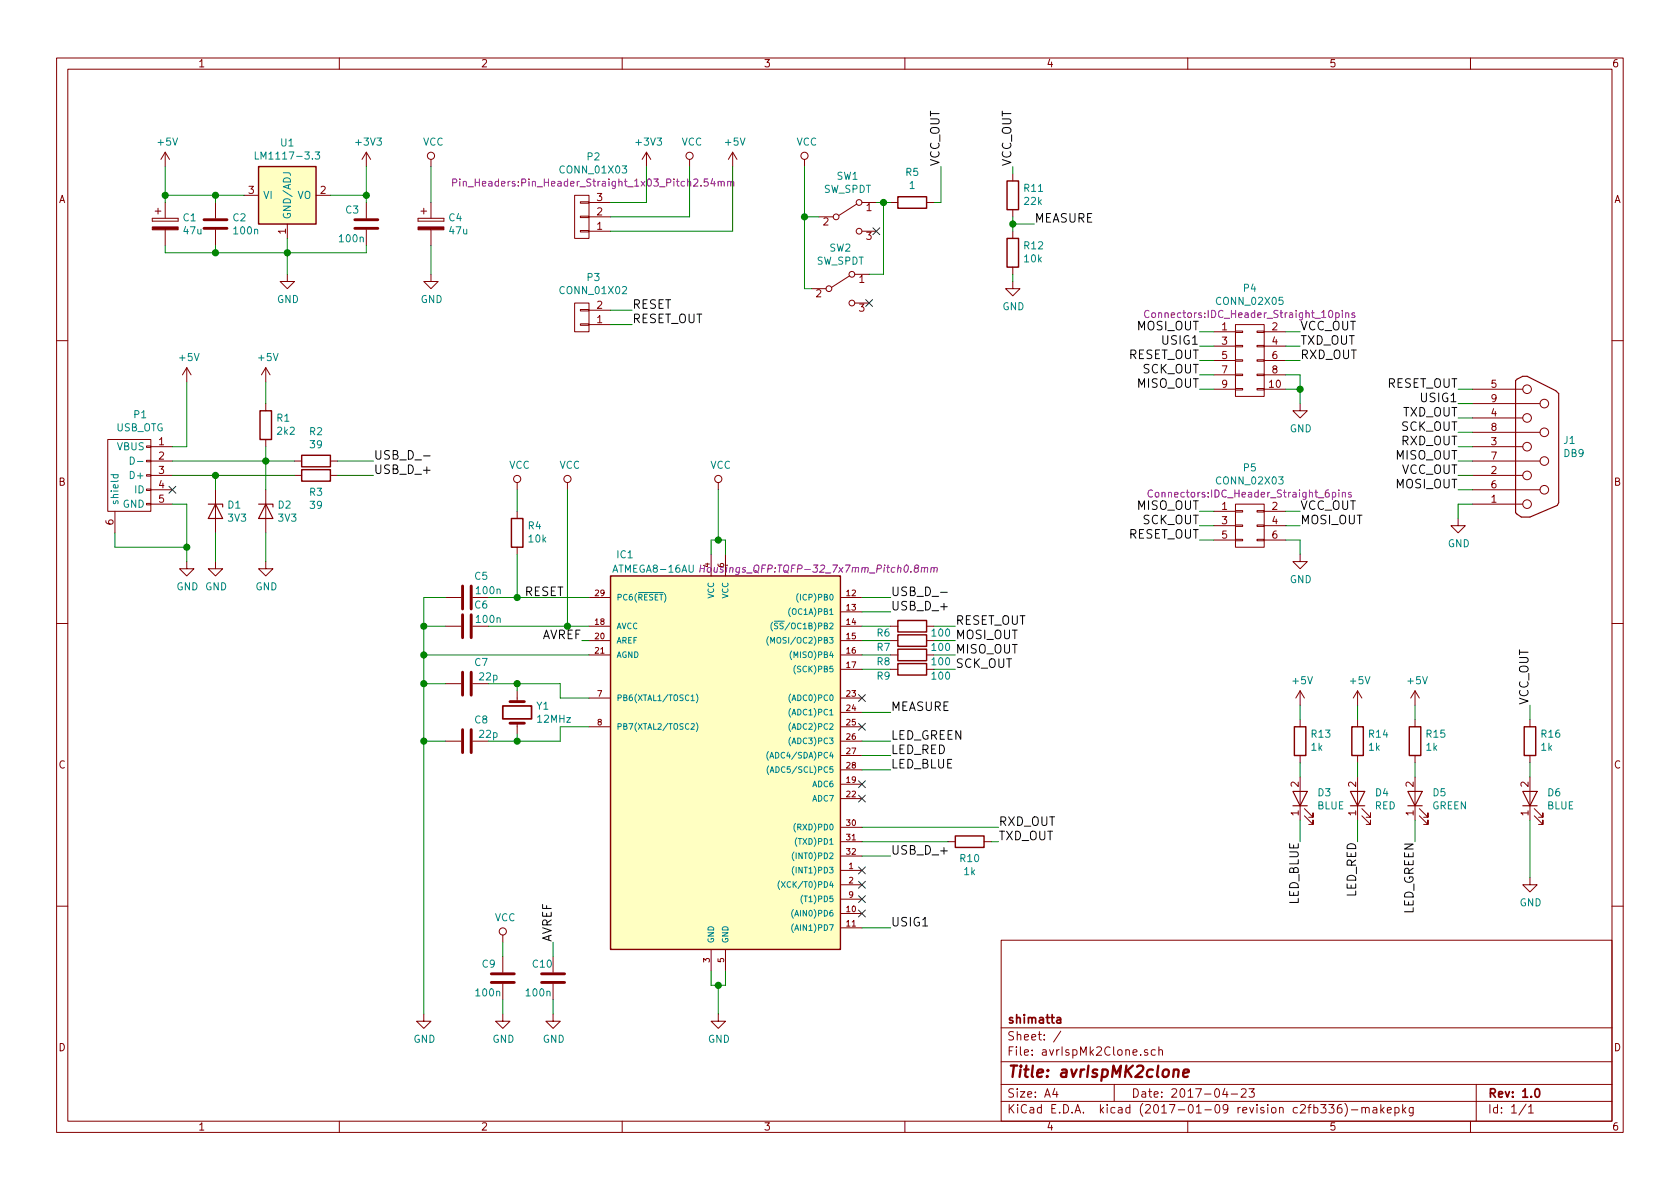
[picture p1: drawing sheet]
EESchema Schematic File Version 2
LIBS:power
LIBS:device
LIBS:transistors
LIBS:conn
LIBS:linear
LIBS:regul
LIBS:74xx
LIBS:cmos4000
LIBS:adc-dac
LIBS:memory
LIBS:xilinx
LIBS:microcontrollers
LIBS:dsp
LIBS:microchip
LIBS:analog_switches
LIBS:motorola
LIBS:texas
LIBS:intel
LIBS:audio
LIBS:interface
LIBS:digital-audio
LIBS:philips
LIBS:display
LIBS:cypress
LIBS:siliconi
LIBS:opto
LIBS:atmel
LIBS:contrib
LIBS:valves
LIBS:switches
LIBS:proz_adc
LIBS:proz_connectors
LIBS:proz_dac
LIBS:proz_devBoards
LIBS:proz_diodes
LIBS:proz_disp
LIBS:proz_driverChips
LIBS:proz_fpgaCpld
LIBS:proz_interface
LIBS:proz_leds
LIBS:proz_logic
LIBS:proz_mem
LIBS:proz_opAmp
LIBS:proz_osc
LIBS:proz_pic
LIBS:proz_potentiometer
LIBS:proz_powerAmp
LIBS:proz_pwrRef
LIBS:proz_ram
LIBS:proz_regulators
LIBS:proz_stm
LIBS:proz_switches
LIBS:proz_trans
LIBS:proz_util
LIBS:avrIspMk2Clone-cache
EELAYER 26 0
EELAYER END
$Descr A4 11693 8268
encoding utf-8
Sheet 1 1
Title "avrIspMK2clone"
Date "2017-04-23"
Rev "1.0"
Comp "shimatta"
Comment1 ""
Comment2 ""
Comment3 ""
Comment4 ""
$EndDescr
$Comp
L ATMEGA8-16AU IC1
U 1 1
P 5000 5150
F 0 "IC1" H 4350 6450 50  0000 C CNN
F 1 "ATMEGA8-16AU" H 4550 6350 50  0000 C CNN
F 2 "Housings_QFP:TQFP-32_7x7mm_Pitch0.8mm" H 5700 6350 50  0000 C CIN
F 3 "" H 5000 5150 50  0000 C CNN
	1    5000 5150
	1    0    0    -1  
$EndComp
$Comp
L LM1117-3.3 U1
U 1 1
P 2000 1350
F 0 "U1" H 2000 1717 50  0000 C CNN
F 1 "LM1117-3.3" H 2000 1626 50  0000 C CNN
F 2 "TO_SOT_Packages_SMD:SOT-223" H 2000 1350 50  0001 C CNN
F 3 "" H 2000 1350 50  0000 C CNN
	1    2000 1350
	1    0    0    -1  
$EndComp
$Comp
L USB_OTG P1
U 1 1
P 900 3300
F 0 "P1" V 475 3224 50  0000 C CNN
F 1 "USB_OTG" V 566 3224 50  0000 C CNN
F 2 "Connectors:USB_Mini-B" V 850 3200 50  0001 C CNN
F 3 "" V 850 3200 50  0000 C CNN
	1    900  3300
	0    -1   1    0   
$EndComp
$Comp
L D_Zener D1
U 1 1
P 1500 3550
F 0 "D1" V 1454 3629 50  0000 L CNN
F 1 "3V3" V 1545 3629 50  0000 L CNN
F 2 "Diodes_SMD:D_MiniMELF_Handsoldering" H 1500 3550 50  0001 C CNN
F 3 "" H 1500 3550 50  0000 C CNN
	1    1500 3550
	0    1    1    0   
$EndComp
$Comp
L D_Zener D2
U 1 1
P 1850 3550
F 0 "D2" V 1804 3629 50  0000 L CNN
F 1 "3V3" V 1895 3629 50  0000 L CNN
F 2 "Diodes_SMD:D_MiniMELF_Handsoldering" H 1850 3550 50  0001 C CNN
F 3 "" H 1850 3550 50  0000 C CNN
	1    1850 3550
	0    1    1    0   
$EndComp
$Comp
L R R3
U 1 1
P 2200 3300
F 0 "R3" V 2315 3300 50  0000 C CNN
F 1 "39" V 2406 3300 50  0000 C CNN
F 2 "Resistors_SMD:R_0603_HandSoldering" V 2130 3300 50  0001 C CNN
F 3 "" H 2200 3300 50  0000 C CNN
	1    2200 3300
	0    1    1    0   
$EndComp
$Comp
L R R2
U 1 1
P 2200 3200
F 0 "R2" V 1993 3200 50  0000 C CNN
F 1 "39" V 2084 3200 50  0000 C CNN
F 2 "Resistors_SMD:R_0603_HandSoldering" V 2130 3200 50  0001 C CNN
F 3 "" H 2200 3200 50  0000 C CNN
	1    2200 3200
	0    1    1    0   
$EndComp
$Comp
L R R1
U 1 1
P 1850 2950
F 0 "R1" H 1780 2904 50  0000 R CNN
F 1 "2k2" H 1780 2995 50  0000 R CNN
F 2 "Resistors_SMD:R_0603_HandSoldering" V 1780 2950 50  0001 C CNN
F 3 "" H 1850 2950 50  0000 C CNN
	1    1850 2950
	-1   0    0    1   
$EndComp
$Comp
L +5V #PWR01
U 1 1
P 1300 2650
F 0 "#PWR01" H 1300 2500 50  0001 C CNN
F 1 "+5V" H 1315 2823 50  0000 C CNN
F 2 "" H 1300 2650 50  0000 C CNN
F 3 "" H 1300 2650 50  0000 C CNN
	1    1300 2650
	1    0    0    -1  
$EndComp
$Comp
L +5V #PWR02
U 1 1
P 1850 2650
F 0 "#PWR02" H 1850 2500 50  0001 C CNN
F 1 "+5V" H 1865 2823 50  0000 C CNN
F 2 "" H 1850 2650 50  0000 C CNN
F 3 "" H 1850 2650 50  0000 C CNN
	1    1850 2650
	1    0    0    -1  
$EndComp
$Comp
L GND #PWR03
U 1 1
P 1300 3900
F 0 "#PWR03" H 1300 3650 50  0001 C CNN
F 1 "GND" H 1305 3727 50  0000 C CNN
F 2 "" H 1300 3900 50  0000 C CNN
F 3 "" H 1300 3900 50  0000 C CNN
	1    1300 3900
	1    0    0    -1  
$EndComp
$Comp
L GND #PWR04
U 1 1
P 1500 3900
F 0 "#PWR04" H 1500 3650 50  0001 C CNN
F 1 "GND" H 1505 3727 50  0000 C CNN
F 2 "" H 1500 3900 50  0000 C CNN
F 3 "" H 1500 3900 50  0000 C CNN
	1    1500 3900
	1    0    0    -1  
$EndComp
$Comp
L GND #PWR05
U 1 1
P 1850 3900
F 0 "#PWR05" H 1850 3650 50  0001 C CNN
F 1 "GND" H 1855 3727 50  0000 C CNN
F 2 "" H 1850 3900 50  0000 C CNN
F 3 "" H 1850 3900 50  0000 C CNN
	1    1850 3900
	1    0    0    -1  
$EndComp
$Comp
L +5V #PWR06
U 1 1
P 1150 1150
F 0 "#PWR06" H 1150 1000 50  0001 C CNN
F 1 "+5V" H 1165 1323 50  0000 C CNN
F 2 "" H 1150 1150 50  0000 C CNN
F 3 "" H 1150 1150 50  0000 C CNN
	1    1150 1150
	1    0    0    -1  
$EndComp
$Comp
L GND #PWR07
U 1 1
P 2000 1900
F 0 "#PWR07" H 2000 1650 50  0001 C CNN
F 1 "GND" H 2005 1727 50  0000 C CNN
F 2 "" H 2000 1900 50  0000 C CNN
F 3 "" H 2000 1900 50  0000 C CNN
	1    2000 1900
	1    0    0    -1  
$EndComp
$Comp
L +3V3 #PWR08
U 1 1
P 2550 1150
F 0 "#PWR08" H 2550 1000 50  0001 C CNN
F 1 "+3V3" H 2565 1323 50  0000 C CNN
F 2 "" H 2550 1150 50  0000 C CNN
F 3 "" H 2550 1150 50  0000 C CNN
	1    2550 1150
	1    0    0    -1  
$EndComp
$Comp
L C C2
U 1 1
P 1500 1550
F 0 "C2" H 1615 1596 50  0000 L CNN
F 1 "100n" H 1615 1505 50  0000 L CNN
F 2 "Capacitors_SMD:C_0603_HandSoldering" H 1538 1400 50  0001 C CNN
F 3 "" H 1500 1550 50  0000 C CNN
	1    1500 1550
	1    0    0    -1  
$EndComp
$Comp
L C C3
U 1 1
P 2550 1550
F 0 "C3" H 2400 1650 50  0000 L CNN
F 1 "100n" H 2350 1450 50  0000 L CNN
F 2 "Capacitors_SMD:C_0603_HandSoldering" H 2588 1400 50  0001 C CNN
F 3 "" H 2550 1550 50  0000 C CNN
	1    2550 1550
	1    0    0    -1  
$EndComp
$Comp
L CP C1
U 1 1
P 1150 1550
F 0 "C1" H 1268 1596 50  0000 L CNN
F 1 "47u" H 1268 1505 50  0000 L CNN
F 2 "Capacitors_THT:CP_Radial_D5.0mm_P2.00mm" H 1188 1400 50  0001 C CNN
F 3 "" H 1150 1550 50  0000 C CNN
	1    1150 1550
	1    0    0    -1  
$EndComp
$Comp
L CP C4
U 1 1
P 3000 1550
F 0 "C4" H 3118 1596 50  0000 L CNN
F 1 "47u" H 3118 1505 50  0000 L CNN
F 2 "Capacitors_THT:CP_Radial_D5.0mm_P2.00mm" H 3038 1400 50  0001 C CNN
F 3 "" H 3000 1550 50  0000 C CNN
	1    3000 1550
	1    0    0    -1  
$EndComp
$Comp
L Crystal Y1
U 1 1
P 3600 4950
F 0 "Y1" V 3554 5081 50  0000 L CNN
F 1 "12MHz" V 3645 5081 50  0000 L CNN
F 2 "Crystals:Crystal_HC49-U_Vertical" H 3600 4950 50  0001 C CNN
F 3 "" H 3600 4950 50  0000 C CNN
	1    3600 4950
	0    1    1    0   
$EndComp
$Comp
L C C7
U 1 1
P 3250 4750
F 0 "C7" V 3100 4850 50  0000 C CNN
F 1 "22p" V 3200 4900 50  0000 C CNN
F 2 "Capacitors_SMD:C_0603_HandSoldering" H 3288 4600 50  0001 C CNN
F 3 "" H 3250 4750 50  0000 C CNN
	1    3250 4750
	0    1    1    0   
$EndComp
$Comp
L C C8
U 1 1
P 3250 5150
F 0 "C8" V 3100 5250 50  0000 C CNN
F 1 "22p" V 3200 5300 50  0000 C CNN
F 2 "Capacitors_SMD:C_0603_HandSoldering" H 3288 5000 50  0001 C CNN
F 3 "" H 3250 5150 50  0000 C CNN
	1    3250 5150
	0    1    1    0   
$EndComp
$Comp
L GND #PWR09
U 1 1
P 2950 7050
F 0 "#PWR09" H 2950 6800 50  0001 C CNN
F 1 "GND" H 2955 6877 50  0000 C CNN
F 2 "" H 2950 7050 50  0000 C CNN
F 3 "" H 2950 7050 50  0000 C CNN
	1    2950 7050
	1    0    0    -1  
$EndComp
$Comp
L C C5
U 1 1
P 3250 4150
F 0 "C5" V 3100 4250 50  0000 C CNN
F 1 "100n" V 3200 4300 50  0000 C CNN
F 2 "Capacitors_SMD:C_0603_HandSoldering" H 3288 4000 50  0001 C CNN
F 3 "" H 3250 4150 50  0000 C CNN
	1    3250 4150
	0    1    1    0   
$EndComp
$Comp
L R R4
U 1 1
P 3600 3700
F 0 "R4" H 3530 3654 50  0000 R CNN
F 1 "10k" H 3530 3745 50  0000 R CNN
F 2 "Resistors_SMD:R_0603_HandSoldering" V 3530 3700 50  0001 C CNN
F 3 "" H 3600 3700 50  0000 C CNN
	1    3600 3700
	-1   0    0    1   
$EndComp
$Comp
L VCC #PWR010
U 1 1
P 3600 3400
F 0 "#PWR010" H 3600 3250 50  0001 C CNN
F 1 "VCC" H 3617 3573 50  0000 C CNN
F 2 "" H 3600 3400 50  0000 C CNN
F 3 "" H 3600 3400 50  0000 C CNN
	1    3600 3400
	1    0    0    -1  
$EndComp
NoConn ~ 6000 5550
NoConn ~ 6000 5450
NoConn ~ 6000 6250
NoConn ~ 6000 6350
NoConn ~ 6000 6050
NoConn ~ 6000 6150
NoConn ~ 6000 5050
$Comp
L VCC #PWR011
U 1 1
P 3950 3400
F 0 "#PWR011" H 3950 3250 50  0001 C CNN
F 1 "VCC" H 3967 3573 50  0000 C CNN
F 2 "" H 3950 3400 50  0000 C CNN
F 3 "" H 3950 3400 50  0000 C CNN
	1    3950 3400
	1    0    0    -1  
$EndComp
$Comp
L C C6
U 1 1
P 3250 4350
F 0 "C6" V 3100 4450 50  0000 C CNN
F 1 "100n" V 3200 4500 50  0000 C CNN
F 2 "Capacitors_SMD:C_0603_HandSoldering" H 3288 4200 50  0001 C CNN
F 3 "" H 3250 4350 50  0000 C CNN
	1    3250 4350
	0    1    1    0   
$EndComp
Wire Wire Line
	1200 3200 2050 3200
Wire Wire Line
	1850 3100 1850 3400
Connection ~ 1850 3200
Wire Wire Line
	1200 3300 2050 3300
Wire Wire Line
	1500 3400 1500 3300
Connection ~ 1500 3300
Wire Wire Line
	1850 2650 1850 2800
Wire Wire Line
	1300 2650 1300 3100
Wire Wire Line
	1300 3100 1200 3100
Wire Wire Line
	1300 3500 1300 3900
Wire Wire Line
	1300 3500 1200 3500
Wire Wire Line
	1850 3900 1850 3700
Wire Wire Line
	1500 3900 1500 3700
Wire Wire Line
	800  3700 800  3800
Wire Wire Line
	800  3800 1300 3800
Connection ~ 1300 3800
Wire Wire Line
	2000 1650 2000 1900
Wire Wire Line
	1150 1350 1700 1350
Wire Wire Line
	1500 1350 1500 1400
Wire Wire Line
	2550 1150 2550 1400
Wire Wire Line
	2300 1350 2550 1350
Connection ~ 2550 1350
Connection ~ 1500 1350
Wire Wire Line
	1500 1700 1500 1750
Wire Wire Line
	1150 1750 2550 1750
Connection ~ 2000 1750
Wire Wire Line
	2550 1750 2550 1700
Wire Wire Line
	1150 1750 1150 1700
Connection ~ 1500 1750
Wire Wire Line
	1150 1150 1150 1400
Connection ~ 1150 1350
Wire Wire Line
	4100 4850 3900 4850
Wire Wire Line
	3900 4850 3900 4750
Wire Wire Line
	3900 4750 3400 4750
Wire Wire Line
	3600 4750 3600 4800
Wire Wire Line
	4100 5050 3900 5050
Wire Wire Line
	3900 5050 3900 5150
Wire Wire Line
	3900 5150 3400 5150
Wire Wire Line
	3600 5150 3600 5100
Connection ~ 3600 5150
Connection ~ 3600 4750
Wire Wire Line
	2950 4150 2950 7050
Wire Wire Line
	2950 4750 3100 4750
Wire Wire Line
	3100 5150 2950 5150
Connection ~ 2950 5150
Wire Wire Line
	3100 4150 2950 4150
Connection ~ 2950 4750
Wire Wire Line
	3400 4150 4100 4150
Wire Wire Line
	3600 3850 3600 4150
Connection ~ 3600 4150
Wire Wire Line
	3600 3400 3600 3550
Wire Wire Line
	4100 4550 2950 4550
Connection ~ 2950 4550
Wire Wire Line
	3950 3400 3950 4350
Wire Wire Line
	3400 4350 4100 4350
Connection ~ 3950 4350
Wire Wire Line
	3100 4350 2950 4350
Connection ~ 2950 4350
$Comp
L VCC #PWR012
U 1 1
P 5000 3400
F 0 "#PWR012" H 5000 3250 50  0001 C CNN
F 1 "VCC" H 5017 3573 50  0000 C CNN
F 2 "" H 5000 3400 50  0000 C CNN
F 3 "" H 5000 3400 50  0000 C CNN
	1    5000 3400
	1    0    0    -1  
$EndComp
Wire Wire Line
	5000 3400 5000 3750
Wire Wire Line
	4950 3750 5050 3750
Wire Wire Line
	5050 3750 5050 3850
Wire Wire Line
	4950 3750 4950 3850
Connection ~ 5000 3750
$Comp
L GND #PWR013
U 1 1
P 5000 7050
F 0 "#PWR013" H 5000 6800 50  0001 C CNN
F 1 "GND" H 5005 6877 50  0000 C CNN
F 2 "" H 5000 7050 50  0000 C CNN
F 3 "" H 5000 7050 50  0000 C CNN
	1    5000 7050
	1    0    0    -1  
$EndComp
Wire Wire Line
	5000 7050 5000 6850
Wire Wire Line
	4950 6850 5050 6850
Wire Wire Line
	5050 6850 5050 6750
Wire Wire Line
	4950 6850 4950 6750
Connection ~ 5000 6850
Wire Wire Line
	2350 3200 2600 3200
Text Label 2600 3200 0    60   ~ 0
USB_D_-
Text Label 2600 3300 0    60   ~ 0
USB_D_+
Wire Wire Line
	2600 3300 2350 3300
Text Label 6200 4150 0    60   ~ 0
USB_D_-
Text Label 6200 4250 0    60   ~ 0
USB_D_+
Text Label 6200 5950 0    60   ~ 0
USB_D_+
Wire Wire Line
	6200 5950 6000 5950
Wire Wire Line
	6200 4150 6000 4150
Wire Wire Line
	6200 4250 6000 4250
Text Label 6650 4350 0    60   ~ 0
RESET_OUT
Text Label 6650 4450 0    60   ~ 0
MOSI_OUT
Text Label 6650 4550 0    60   ~ 0
MISO_OUT
Text Label 6650 4650 0    60   ~ 0
SCK_OUT
Wire Wire Line
	6200 4350 6000 4350
Wire Wire Line
	6200 4450 6000 4450
Wire Wire Line
	6200 4550 6000 4550
Wire Wire Line
	6200 4650 6000 4650
Text Label 10150 2700 2    60   ~ 0
RESET_OUT
Text Label 10150 3200 2    60   ~ 0
MISO_OUT
Text Label 10150 3000 2    60   ~ 0
SCK_OUT
NoConn ~ 6000 4850
$Comp
L GND #PWR014
U 1 1
P 10150 3600
F 0 "#PWR014" H 10150 3350 50  0001 C CNN
F 1 "GND" H 10155 3427 50  0000 C CNN
F 2 "" H 10150 3600 50  0000 C CNN
F 3 "" H 10150 3600 50  0000 C CNN
	1    10150 3600
	1    0    0    -1  
$EndComp
$Comp
L R R11
U 1 1
P 7050 1350
F 0 "R11" H 6980 1304 50  0000 R CNN
F 1 "22k" H 6980 1395 50  0000 R CNN
F 2 "Resistors_SMD:R_0603_HandSoldering" V 6980 1350 50  0001 C CNN
F 3 "" H 7050 1350 50  0000 C CNN
	1    7050 1350
	-1   0    0    1   
$EndComp
$Comp
L R R12
U 1 1
P 7050 1750
F 0 "R12" H 6980 1704 50  0000 R CNN
F 1 "10k" H 6980 1795 50  0000 R CNN
F 2 "Resistors_SMD:R_0603_HandSoldering" V 6980 1750 50  0001 C CNN
F 3 "" H 7050 1750 50  0000 C CNN
	1    7050 1750
	-1   0    0    1   
$EndComp
$Comp
L CONN_01X03 P2
U 1 1
P 4050 1500
F 0 "P2" H 3969 1085 50  0000 C CNN
F 1 "CONN_01X03" H 3969 1176 50  0000 C CNN
F 2 "Pin_Headers:Pin_Header_Straight_1x03_Pitch2.54mm" H 3969 1267 50  0000 C CNN
F 3 "" H 4050 1500 50  0000 C CNN
	1    4050 1500
	-1   0    0    1   
$EndComp
$Comp
L VCC #PWR015
U 1 1
P 4800 1150
F 0 "#PWR015" H 4800 1000 50  0001 C CNN
F 1 "VCC" H 4817 1323 50  0000 C CNN
F 2 "" H 4800 1150 50  0000 C CNN
F 3 "" H 4800 1150 50  0000 C CNN
	1    4800 1150
	1    0    0    -1  
$EndComp
Wire Wire Line
	4800 1150 4800 1500
Wire Wire Line
	4800 1500 4250 1500
$Comp
L +3V3 #PWR016
U 1 1
P 4500 1150
F 0 "#PWR016" H 4500 1000 50  0001 C CNN
F 1 "+3V3" H 4515 1323 50  0000 C CNN
F 2 "" H 4500 1150 50  0000 C CNN
F 3 "" H 4500 1150 50  0000 C CNN
	1    4500 1150
	1    0    0    -1  
$EndComp
Wire Wire Line
	4500 1150 4500 1400
Wire Wire Line
	4500 1400 4250 1400
$Comp
L +5V #PWR017
U 1 1
P 5100 1150
F 0 "#PWR017" H 5100 1000 50  0001 C CNN
F 1 "+5V" H 5115 1323 50  0000 C CNN
F 2 "" H 5100 1150 50  0000 C CNN
F 3 "" H 5100 1150 50  0000 C CNN
	1    5100 1150
	1    0    0    -1  
$EndComp
Wire Wire Line
	5100 1150 5100 1600
Wire Wire Line
	5100 1600 4250 1600
$Comp
L GND #PWR018
U 1 1
P 7050 1950
F 0 "#PWR018" H 7050 1700 50  0001 C CNN
F 1 "GND" H 7055 1777 50  0000 C CNN
F 2 "" H 7050 1950 50  0000 C CNN
F 3 "" H 7050 1950 50  0000 C CNN
	1    7050 1950
	1    0    0    -1  
$EndComp
Wire Wire Line
	7050 1950 7050 1900
Wire Wire Line
	7050 1500 7050 1600
Wire Wire Line
	7050 1200 7050 1150
Text Label 7200 1550 0    60   ~ 0
MEASURE
Wire Wire Line
	7200 1550 7050 1550
Connection ~ 7050 1550
Wire Wire Line
	6200 4950 6000 4950
Text Label 6200 4950 0    60   ~ 0
MEASURE
Text Label 7050 1150 1    60   ~ 0
VCC_OUT
$Comp
L VCC #PWR019
U 1 1
P 5600 1150
F 0 "#PWR019" H 5600 1000 50  0001 C CNN
F 1 "VCC" H 5617 1323 50  0000 C CNN
F 2 "" H 5600 1150 50  0000 C CNN
F 3 "" H 5600 1150 50  0000 C CNN
	1    5600 1150
	1    0    0    -1  
$EndComp
Text Label 6550 1150 1    60   ~ 0
VCC_OUT
$Comp
L SW_SPDT SW1
U 1 1
P 5900 1500
F 0 "SW1" H 5900 1785 50  0000 C CNN
F 1 "SW_SPDT" H 5900 1694 50  0000 C CNN
F 2 "proz_switch:SW_Micro_Slide_3.8" H 5900 1500 50  0001 C CNN
F 3 "" H 5900 1500 50  0000 C CNN
	1    5900 1500
	1    0    0    -1  
$EndComp
Wire Wire Line
	5700 1500 5600 1500
Wire Wire Line
	5600 1150 5600 2000
Wire Wire Line
	6500 1400 6550 1400
Wire Wire Line
	6550 1400 6550 1150
Text Label 10150 3300 2    60   ~ 0
VCC_OUT
Text Label 3650 4150 0    60   ~ 0
RESET
Text Label 4400 2150 0    60   ~ 0
RESET
$Comp
L CONN_01X02 P3
U 1 1
P 4050 2200
F 0 "P3" H 3969 1925 50  0000 C CNN
F 1 "CONN_01X02" H 3969 2016 50  0000 C CNN
F 2 "Pin_Headers:Pin_Header_Straight_1x02_Pitch2.54mm" H 4050 2200 50  0001 C CNN
F 3 "" H 4050 2200 50  0000 C CNN
	1    4050 2200
	-1   0    0    1   
$EndComp
Text Label 4400 2250 0    60   ~ 0
RESET_OUT
Wire Wire Line
	4400 2250 4250 2250
Wire Wire Line
	4250 2150 4400 2150
$Comp
L R R10
U 1 1
P 6750 5850
F 0 "R10" V 6865 5850 50  0000 C CNN
F 1 "1k" V 6956 5850 50  0000 C CNN
F 2 "Resistors_SMD:R_0603_HandSoldering" V 6680 5850 50  0001 C CNN
F 3 "" H 6750 5850 50  0000 C CNN
	1    6750 5850
	0    1    1    0   
$EndComp
Wire Wire Line
	6000 5850 6600 5850
Text Label 6950 5850 0    60   ~ 0
TXD_OUT
Wire Wire Line
	6900 5850 6950 5850
Text Label 6950 5750 0    60   ~ 0
RXD_OUT
Wire Wire Line
	6950 5750 6000 5750
Text Label 10150 2900 2    60   ~ 0
TXD_OUT
Text Label 10150 3100 2    60   ~ 0
RXD_OUT
$Comp
L LED D3
U 1 1
P 9050 5550
F 0 "D3" V 9088 5433 50  0000 R CNN
F 1 "BLUE" V 8997 5433 50  0000 R CNN
F 2 "LEDs:LED_0805" H 9050 5550 50  0001 C CNN
F 3 "" H 9050 5550 50  0000 C CNN
	1    9050 5550
	0    -1   -1   0   
$EndComp
$Comp
L LED D4
U 1 1
P 9450 5550
F 0 "D4" V 9488 5432 50  0000 R CNN
F 1 "RED" V 9397 5432 50  0000 R CNN
F 2 "LEDs:LED_0805" H 9450 5550 50  0001 C CNN
F 3 "" H 9450 5550 50  0000 C CNN
	1    9450 5550
	0    -1   -1   0   
$EndComp
$Comp
L LED D5
U 1 1
P 9850 5550
F 0 "D5" V 9888 5432 50  0000 R CNN
F 1 "GREEN" V 9797 5432 50  0000 R CNN
F 2 "LEDs:LED_0805" H 9850 5550 50  0001 C CNN
F 3 "" H 9850 5550 50  0000 C CNN
	1    9850 5550
	0    -1   -1   0   
$EndComp
$Comp
L R R13
U 1 1
P 9050 5150
F 0 "R13" H 8980 5104 50  0000 R CNN
F 1 "1k" H 8980 5195 50  0000 R CNN
F 2 "Resistors_SMD:R_0603_HandSoldering" V 8980 5150 50  0001 C CNN
F 3 "" H 9050 5150 50  0000 C CNN
	1    9050 5150
	-1   0    0    1   
$EndComp
$Comp
L R R14
U 1 1
P 9450 5150
F 0 "R14" H 9380 5104 50  0000 R CNN
F 1 "1k" H 9380 5195 50  0000 R CNN
F 2 "Resistors_SMD:R_0603_HandSoldering" V 9380 5150 50  0001 C CNN
F 3 "" H 9450 5150 50  0000 C CNN
	1    9450 5150
	-1   0    0    1   
$EndComp
$Comp
L R R15
U 1 1
P 9850 5150
F 0 "R15" H 9780 5104 50  0000 R CNN
F 1 "1k" H 9780 5195 50  0000 R CNN
F 2 "Resistors_SMD:R_0603_HandSoldering" V 9780 5150 50  0001 C CNN
F 3 "" H 9850 5150 50  0000 C CNN
	1    9850 5150
	-1   0    0    1   
$EndComp
Wire Wire Line
	9850 4900 9850 5000
Wire Wire Line
	9450 4900 9450 5000
Wire Wire Line
	9050 4900 9050 5000
Wire Wire Line
	9050 5300 9050 5400
Wire Wire Line
	9450 5300 9450 5400
Wire Wire Line
	9850 5300 9850 5400
$Comp
L LED D6
U 1 1
P 10650 5550
F 0 "D6" V 10688 5433 50  0000 R CNN
F 1 "BLUE" V 10597 5433 50  0000 R CNN
F 2 "LEDs:LED_0805" H 10650 5550 50  0001 C CNN
F 3 "" H 10650 5550 50  0000 C CNN
	1    10650 5550
	0    -1   -1   0   
$EndComp
$Comp
L R R16
U 1 1
P 10650 5150
F 0 "R16" H 10580 5104 50  0000 R CNN
F 1 "1k" H 10580 5195 50  0000 R CNN
F 2 "Resistors_SMD:R_0603_HandSoldering" V 10580 5150 50  0001 C CNN
F 3 "" H 10650 5150 50  0000 C CNN
	1    10650 5150
	-1   0    0    1   
$EndComp
Wire Wire Line
	10650 4900 10650 5000
Wire Wire Line
	10650 5300 10650 5400
Text Label 10650 4900 1    60   ~ 0
VCC_OUT
$Comp
L GND #PWR020
U 1 1
P 10650 6100
F 0 "#PWR020" H 10650 5850 50  0001 C CNN
F 1 "GND" H 10655 5927 50  0000 C CNN
F 2 "" H 10650 6100 50  0000 C CNN
F 3 "" H 10650 6100 50  0000 C CNN
	1    10650 6100
	1    0    0    -1  
$EndComp
Wire Wire Line
	10650 6100 10650 5700
Text Label 9050 5850 3    60   ~ 0
LED_BLUE
Text Label 9450 5850 3    60   ~ 0
LED_RED
Text Label 9850 5850 3    60   ~ 0
LED_GREEN
Wire Wire Line
	9850 5850 9850 5700
Wire Wire Line
	9450 5850 9450 5700
Wire Wire Line
	9050 5700 9050 5850
Text Label 6200 5350 0    60   ~ 0
LED_BLUE
Text Label 6200 5250 0    60   ~ 0
LED_RED
Text Label 6200 5150 0    60   ~ 0
LED_GREEN
Wire Wire Line
	6000 5150 6200 5150
Wire Wire Line
	6000 5250 6200 5250
Wire Wire Line
	6000 5350 6200 5350
Text Label 6200 6450 0    60   ~ 0
USIG1
Wire Wire Line
	6200 6450 6000 6450
Text Label 10150 2800 2    60   ~ 0
USIG1
$Comp
L R R9
U 1 1
P 6350 4650
F 0 "R9" V 6300 4850 50  0000 C CNN
F 1 "100" V 6300 4450 50  0000 C CNN
F 2 "Resistors_SMD:R_0603_HandSoldering" V 6280 4650 50  0001 C CNN
F 3 "" H 6350 4650 50  0000 C CNN
	1    6350 4650
	0    -1   -1   0   
$EndComp
Wire Wire Line
	6650 4350 6500 4350
Wire Wire Line
	6650 4450 6500 4450
Wire Wire Line
	6650 4550 6500 4550
Wire Wire Line
	6650 4650 6500 4650
$Comp
L R R8
U 1 1
P 6350 4550
F 0 "R8" V 6300 4750 50  0000 C CNN
F 1 "100" V 6300 4350 50  0000 C CNN
F 2 "Resistors_SMD:R_0603_HandSoldering" V 6280 4550 50  0001 C CNN
F 3 "" H 6350 4550 50  0000 C CNN
	1    6350 4550
	0    -1   -1   0   
$EndComp
$Comp
L R R7
U 1 1
P 6350 4450
F 0 "R7" V 6300 4650 50  0000 C CNN
F 1 "100" V 6300 4250 50  0000 C CNN
F 2 "Resistors_SMD:R_0603_HandSoldering" V 6280 4450 50  0001 C CNN
F 3 "" H 6350 4450 50  0000 C CNN
	1    6350 4450
	0    -1   -1   0   
$EndComp
$Comp
L R R6
U 1 1
P 6350 4350
F 0 "R6" V 6300 4550 50  0000 C CNN
F 1 "100" V 6300 4150 50  0000 C CNN
F 2 "Resistors_SMD:R_0603_HandSoldering" V 6280 4350 50  0001 C CNN
F 3 "" H 6350 4350 50  0000 C CNN
	1    6350 4350
	0    -1   -1   0   
$EndComp
$Comp
L CONN_02X05 P4
U 1 1
P 8700 2500
F 0 "P4" H 8700 3005 50  0000 C CNN
F 1 "CONN_02X05" H 8700 2914 50  0000 C CNN
F 2 "Connectors:IDC_Header_Straight_10pins" H 8700 2823 50  0000 C CNN
F 3 "" H 8700 1300 50  0000 C CNN
	1    8700 2500
	1    0    0    -1  
$EndComp
$Comp
L CONN_02X03 P5
U 1 1
P 8700 3650
F 0 "P5" H 8700 4055 50  0000 C CNN
F 1 "CONN_02X03" H 8700 3964 50  0000 C CNN
F 2 "Connectors:IDC_Header_Straight_6pins" H 8700 3873 50  0000 C CNN
F 3 "" H 8700 2450 50  0000 C CNN
	1    8700 3650
	1    0    0    -1  
$EndComp
$Comp
L DB9 J1
U 1 1
P 10700 3100
F 0 "J1" H 10879 3146 50  0000 L CNN
F 1 "DB9" H 10879 3055 50  0000 L CNN
F 2 "Connectors:DB9FC" H 10700 3100 50  0001 C CNN
F 3 "" H 10700 3100 50  0000 C CNN
	1    10700 3100
	1    0    0    -1  
$EndComp
Wire Wire Line
	10150 3600 10150 3500
Wire Wire Line
	10150 3500 10250 3500
Wire Wire Line
	10250 3300 10150 3300
Wire Wire Line
	10150 2700 10250 2700
Text Label 10150 3400 2    60   ~ 0
MOSI_OUT
Wire Wire Line
	10250 2800 10150 2800
Wire Wire Line
	10250 3000 10150 3000
Wire Wire Line
	10250 3200 10150 3200
Wire Wire Line
	10250 3400 10150 3400
Wire Wire Line
	10150 3100 10250 3100
Wire Wire Line
	10150 2900 10250 2900
Text Label 8350 2500 2    60   ~ 0
RESET_OUT
Text Label 8350 2700 2    60   ~ 0
MISO_OUT
Text Label 8350 2600 2    60   ~ 0
SCK_OUT
Text Label 9050 2300 0    60   ~ 0
VCC_OUT
Text Label 9050 2400 0    60   ~ 0
TXD_OUT
Text Label 9050 2500 0    60   ~ 0
RXD_OUT
Text Label 8350 2400 2    60   ~ 0
USIG1
Text Label 8350 2300 2    60   ~ 0
MOSI_OUT
Text Label 8350 3750 2    60   ~ 0
RESET_OUT
Text Label 8350 3550 2    60   ~ 0
MISO_OUT
Text Label 8350 3650 2    60   ~ 0
SCK_OUT
Text Label 9050 3550 0    60   ~ 0
VCC_OUT
Text Label 9050 3650 0    60   ~ 0
MOSI_OUT
$Comp
L GND #PWR021
U 1 1
P 9050 3850
F 0 "#PWR021" H 9050 3600 50  0001 C CNN
F 1 "GND" H 9055 3677 50  0000 C CNN
F 2 "" H 9050 3850 50  0000 C CNN
F 3 "" H 9050 3850 50  0000 C CNN
	1    9050 3850
	1    0    0    -1  
$EndComp
$Comp
L GND #PWR022
U 1 1
P 9050 2800
F 0 "#PWR022" H 9050 2550 50  0001 C CNN
F 1 "GND" H 9055 2627 50  0000 C CNN
F 2 "" H 9050 2800 50  0000 C CNN
F 3 "" H 9050 2800 50  0000 C CNN
	1    9050 2800
	1    0    0    -1  
$EndComp
Wire Wire Line
	9050 2600 9050 2800
Wire Wire Line
	9050 2700 8950 2700
Wire Wire Line
	8950 2600 9050 2600
Connection ~ 9050 2700
Wire Wire Line
	9050 2300 8950 2300
Wire Wire Line
	9050 2400 8950 2400
Wire Wire Line
	9050 2500 8950 2500
Wire Wire Line
	8450 2300 8350 2300
Wire Wire Line
	8450 2400 8350 2400
Wire Wire Line
	8450 2500 8350 2500
Wire Wire Line
	8450 2600 8350 2600
Wire Wire Line
	8450 2700 8350 2700
Wire Wire Line
	9050 3850 9050 3750
Wire Wire Line
	9050 3750 8950 3750
Wire Wire Line
	9050 3550 8950 3550
Wire Wire Line
	9050 3650 8950 3650
Wire Wire Line
	8450 3550 8350 3550
Wire Wire Line
	8450 3650 8350 3650
Wire Wire Line
	8450 3750 8350 3750
NoConn ~ 1200 3400
$Comp
L R R5
U 1 1
P 6350 1400
F 0 "R5" V 6557 1400 50  0000 C CNN
F 1 "1" V 6466 1400 50  0000 C CNN
F 2 "Resistors_SMD:R_0603_HandSoldering" V 6280 1400 50  0001 C CNN
F 3 "" H 6350 1400 50  0000 C CNN
	1    6350 1400
	0    -1   -1   0   
$EndComp
$Comp
L C C9
U 1 1
P 3500 6800
F 0 "C9" H 3350 6900 50  0000 L CNN
F 1 "100n" H 3300 6700 50  0000 L CNN
F 2 "Capacitors_SMD:C_0603_HandSoldering" H 3538 6650 50  0001 C CNN
F 3 "" H 3500 6800 50  0000 C CNN
	1    3500 6800
	1    0    0    -1  
$EndComp
$Comp
L VCC #PWR023
U 1 1
P 3500 6550
F 0 "#PWR023" H 3500 6400 50  0001 C CNN
F 1 "VCC" H 3517 6723 50  0000 C CNN
F 2 "" H 3500 6550 50  0000 C CNN
F 3 "" H 3500 6550 50  0000 C CNN
	1    3500 6550
	1    0    0    -1  
$EndComp
Wire Wire Line
	3500 6650 3500 6550
$Comp
L GND #PWR024
U 1 1
P 3500 7050
F 0 "#PWR024" H 3500 6800 50  0001 C CNN
F 1 "GND" H 3505 6877 50  0000 C CNN
F 2 "" H 3500 7050 50  0000 C CNN
F 3 "" H 3500 7050 50  0000 C CNN
	1    3500 7050
	1    0    0    -1  
$EndComp
Wire Wire Line
	3500 7050 3500 6950
$Comp
L VCC #PWR025
U 1 1
P 3000 1150
F 0 "#PWR025" H 3000 1000 50  0001 C CNN
F 1 "VCC" H 3017 1323 50  0000 C CNN
F 2 "" H 3000 1150 50  0000 C CNN
F 3 "" H 3000 1150 50  0000 C CNN
	1    3000 1150
	1    0    0    -1  
$EndComp
Wire Wire Line
	3000 1400 3000 1150
$Comp
L GND #PWR026
U 1 1
P 3000 1900
F 0 "#PWR026" H 3000 1650 50  0001 C CNN
F 1 "GND" H 3005 1727 50  0000 C CNN
F 2 "" H 3000 1900 50  0000 C CNN
F 3 "" H 3000 1900 50  0000 C CNN
	1    3000 1900
	1    0    0    -1  
$EndComp
Wire Wire Line
	3000 1900 3000 1700
NoConn ~ 6100 1600
Wire Wire Line
	6100 1400 6200 1400
$Comp
L +5V #PWR027
U 1 1
P 9050 4900
F 0 "#PWR027" H 9050 4750 50  0001 C CNN
F 1 "+5V" H 9065 5073 50  0000 C CNN
F 2 "" H 9050 4900 50  0000 C CNN
F 3 "" H 9050 4900 50  0000 C CNN
	1    9050 4900
	1    0    0    -1  
$EndComp
$Comp
L +5V #PWR028
U 1 1
P 9450 4900
F 0 "#PWR028" H 9450 4750 50  0001 C CNN
F 1 "+5V" H 9465 5073 50  0000 C CNN
F 2 "" H 9450 4900 50  0000 C CNN
F 3 "" H 9450 4900 50  0000 C CNN
	1    9450 4900
	1    0    0    -1  
$EndComp
$Comp
L +5V #PWR029
U 1 1
P 9850 4900
F 0 "#PWR029" H 9850 4750 50  0001 C CNN
F 1 "+5V" H 9865 5073 50  0000 C CNN
F 2 "" H 9850 4900 50  0000 C CNN
F 3 "" H 9850 4900 50  0000 C CNN
	1    9850 4900
	1    0    0    -1  
$EndComp
$Comp
L SW_SPDT SW2
U 1 1
P 5850 2000
F 0 "SW2" H 5850 2285 50  0000 C CNN
F 1 "SW_SPDT" H 5850 2194 50  0000 C CNN
F 2 "Pin_Headers:Pin_Header_Straight_1x03_Pitch2.54mm" H 5850 2000 50  0001 C CNN
F 3 "" H 5850 2000 50  0000 C CNN
	1    5850 2000
	1    0    0    -1  
$EndComp
Wire Wire Line
	5600 2000 5650 2000
Connection ~ 5600 1500
NoConn ~ 6050 2100
Wire Wire Line
	6050 1900 6150 1900
Wire Wire Line
	6150 1900 6150 1400
Connection ~ 6150 1400
$Comp
L C C10
U 1 1
P 3850 6800
F 0 "C10" H 3700 6900 50  0000 L CNN
F 1 "100n" H 3650 6700 50  0000 L CNN
F 2 "Capacitors_SMD:C_0603_HandSoldering" H 3888 6650 50  0001 C CNN
F 3 "" H 3850 6800 50  0000 C CNN
	1    3850 6800
	1    0    0    -1  
$EndComp
$Comp
L GND #PWR030
U 1 1
P 3850 7050
F 0 "#PWR030" H 3850 6800 50  0001 C CNN
F 1 "GND" H 3855 6877 50  0000 C CNN
F 2 "" H 3850 7050 50  0000 C CNN
F 3 "" H 3850 7050 50  0000 C CNN
	1    3850 7050
	1    0    0    -1  
$EndComp
Wire Wire Line
	3850 7050 3850 6950
Text Label 4050 4450 2    60   ~ 0
AVREF
Wire Wire Line
	4100 4450 4050 4450
Text Label 3850 6550 1    60   ~ 0
AVREF
Wire Wire Line
	3850 6550 3850 6650
$EndSCHEMATC
